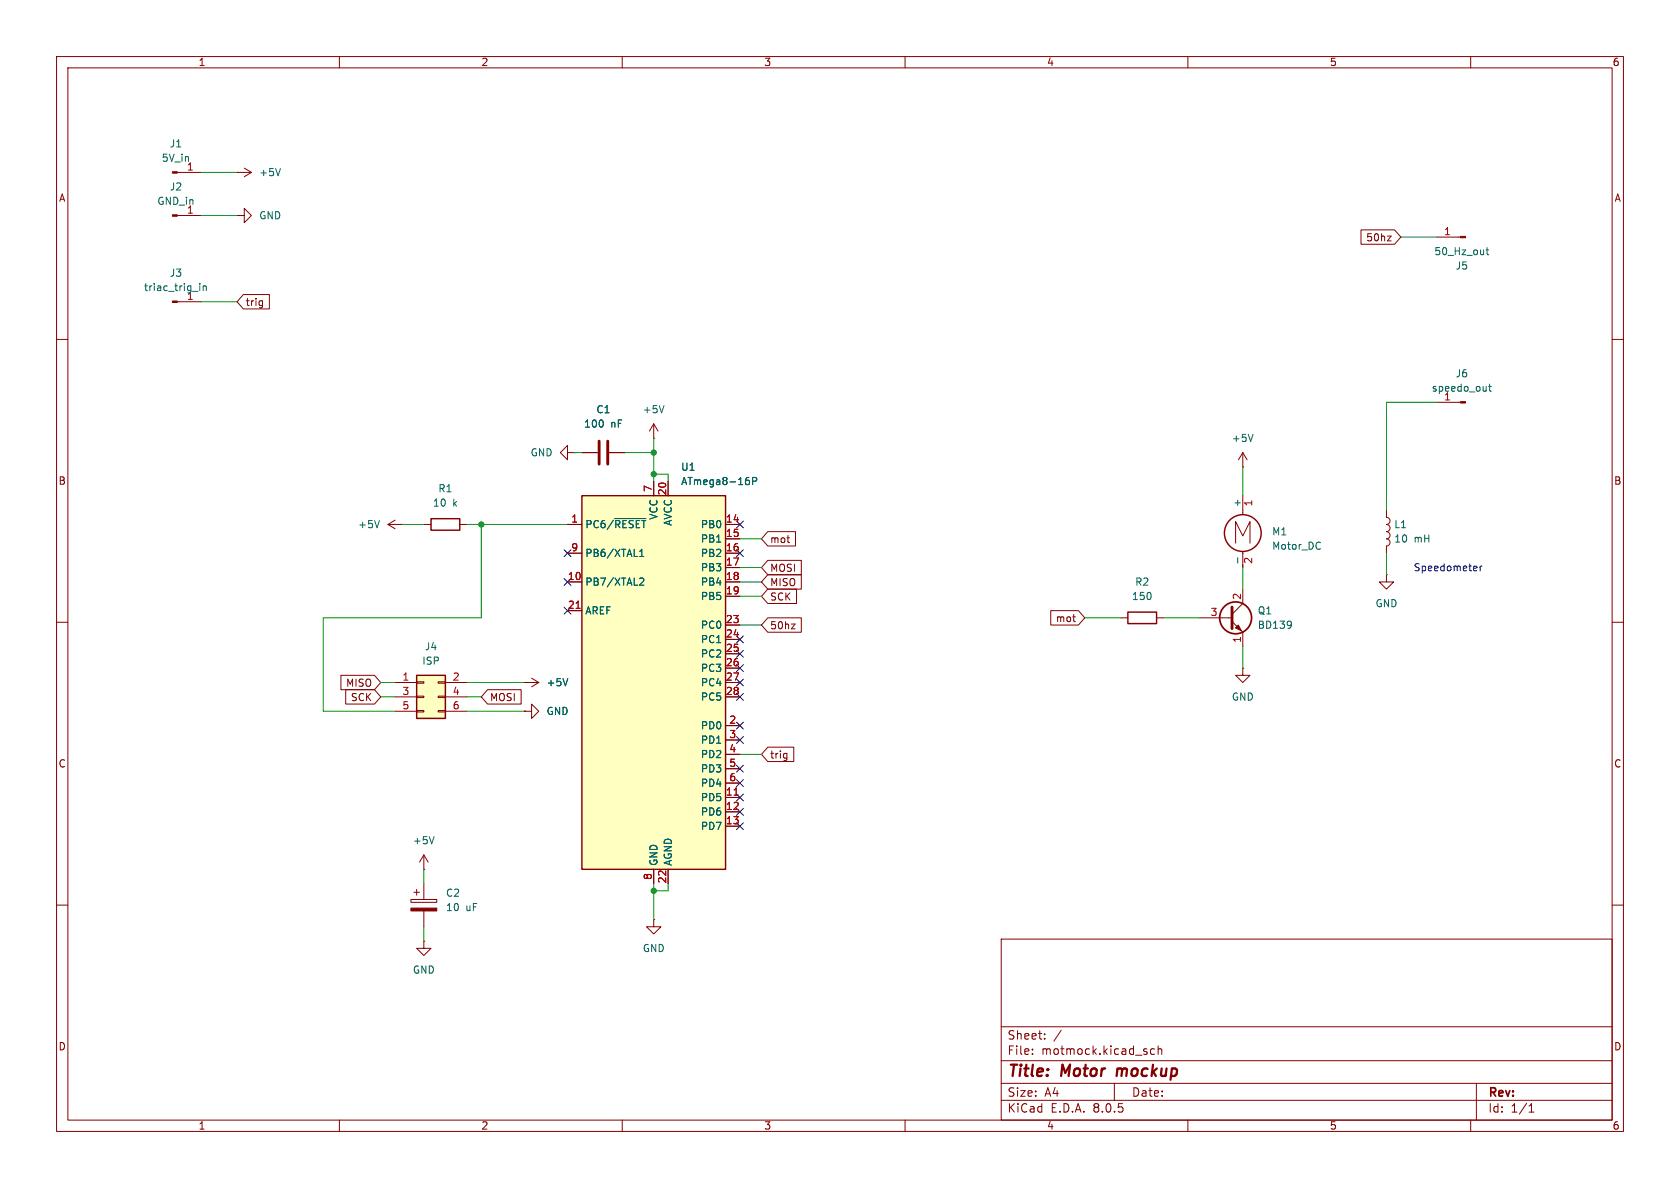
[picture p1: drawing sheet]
(kicad_sch
 (version 20231120)
 (generator "eeschema")
 (generator_version "8.0")
 (paper "A4")
 (title_block
  (title "Motor mockup"))
 (lib_symbols
  (symbol "Connector:Conn_01x01_Pin"
   (pin_names
    (offset 1.016) hide) (exclude_from_sim no) (in_bom yes) (on_board yes)
   (property "Reference" "J" (at 0 2.54 0) (effects (font (size 1.27 1.27))))
   (property "Value" "Conn_01x01_Pin" (at 0 -2.54 0) (effects (font (size 1.27 1.27))))
   (property "Footprint" "" (at 0 0 0) (effects (font (size 1.27 1.27)) (hide yes)))
   (property "Datasheet" "~" (at 0 0 0) (effects (font (size 1.27 1.27)) (hide yes)))
   (property "Description" "Generic connector, single row, 01x01, script generated" (at 0 0 0) (effects (font (size 1.27 1.27)) (hide yes)))
   (property "ki_locked" "" (at 0 0 0) (effects (font (size 1.27 1.27))))
   (symbol "Conn_01x01_Pin_1_1"
    (polyline (pts (xy 1.27 0) (xy 0.8636 0)) (stroke (width 0.1524) (type default)) (fill (type none)))
    (rectangle (start 0.8636 0.127) (end 0 -0.127) (stroke (width 0.1524) (type default)) (fill (type outline)))
    (pin passive line (at 5.08 0 180) (length 3.81) (name "Pin_1" (effects (font (size 1.27 1.27)))) (number "1" (effects (font (size 1.27 1.27)))))))
  (symbol "Connector_Generic:Conn_02x03_Odd_Even"
   (pin_names
    (offset 1.016) hide) (exclude_from_sim no) (in_bom yes) (on_board yes)
   (property "Reference" "J" (at 1.27 5.08 0) (effects (font (size 1.27 1.27))))
   (property "Value" "Conn_02x03_Odd_Even" (at 1.27 -5.08 0) (effects (font (size 1.27 1.27))))
   (property "Footprint" "" (at 0 0 0) (effects (font (size 1.27 1.27)) (hide yes)))
   (property "Datasheet" "~" (at 0 0 0) (effects (font (size 1.27 1.27)) (hide yes)))
   (property "Description" "Generic connector, double row, 02x03, odd/even pin numbering scheme (row 1 odd numbers, row 2 even numbers), script generated (kicad-library-utils/schlib/autogen/connector/)" (at 0 0 0) (effects (font (size 1.27 1.27)) (hide yes)))
   (symbol "Conn_02x03_Odd_Even_1_1"
    (rectangle (start -1.27 -2.413) (end 0 -2.667) (stroke (width 0.1524) (type default)) (fill (type none)))
    (rectangle (start -1.27 0.127) (end 0 -0.127) (stroke (width 0.1524) (type default)) (fill (type none)))
    (rectangle (start -1.27 2.667) (end 0 2.413) (stroke (width 0.1524) (type default)) (fill (type none)))
    (rectangle (start -1.27 3.81) (end 3.81 -3.81) (stroke (width 0.254) (type default)) (fill (type background)))
    (rectangle (start 3.81 -2.413) (end 2.54 -2.667) (stroke (width 0.1524) (type default)) (fill (type none)))
    (rectangle (start 3.81 0.127) (end 2.54 -0.127) (stroke (width 0.1524) (type default)) (fill (type none)))
    (rectangle (start 3.81 2.667) (end 2.54 2.413) (stroke (width 0.1524) (type default)) (fill (type none)))
    (pin passive line (at -5.08 2.54 0) (length 3.81) (name "Pin_1" (effects (font (size 1.27 1.27)))) (number "1" (effects (font (size 1.27 1.27)))))
    (pin passive line (at 7.62 2.54 180) (length 3.81) (name "Pin_2" (effects (font (size 1.27 1.27)))) (number "2" (effects (font (size 1.27 1.27)))))
    (pin passive line (at -5.08 0 0) (length 3.81) (name "Pin_3" (effects (font (size 1.27 1.27)))) (number "3" (effects (font (size 1.27 1.27)))))
    (pin passive line (at 7.62 0 180) (length 3.81) (name "Pin_4" (effects (font (size 1.27 1.27)))) (number "4" (effects (font (size 1.27 1.27)))))
    (pin passive line (at -5.08 -2.54 0) (length 3.81) (name "Pin_5" (effects (font (size 1.27 1.27)))) (number "5" (effects (font (size 1.27 1.27)))))
    (pin passive line (at 7.62 -2.54 180) (length 3.81) (name "Pin_6" (effects (font (size 1.27 1.27)))) (number "6" (effects (font (size 1.27 1.27)))))))
  (symbol "Device:C"
   (pin_numbers hide)
   (pin_names
    (offset 0.254)) (exclude_from_sim no) (in_bom yes) (on_board yes)
   (property "Reference" "C" (at 0.635 2.54 0) (effects (font (size 1.27 1.27)) (justify left)))
   (property "Value" "C" (at 0.635 -2.54 0) (effects (font (size 1.27 1.27)) (justify left)))
   (property "Footprint" "" (at 0.9652 -3.81 0) (effects (font (size 1.27 1.27)) (hide yes)))
   (property "Datasheet" "~" (at 0 0 0) (effects (font (size 1.27 1.27)) (hide yes)))
   (property "Description" "Unpolarized capacitor" (at 0 0 0) (effects (font (size 1.27 1.27)) (hide yes)))
   (symbol "C_0_1"
    (polyline (pts (xy -2.032 -0.762) (xy 2.032 -0.762)) (stroke (width 0.508) (type default)) (fill (type none)))
    (polyline (pts (xy -2.032 0.762) (xy 2.032 0.762)) (stroke (width 0.508) (type default)) (fill (type none))))
   (symbol "C_1_1"
    (pin passive line (at 0 3.81 270) (length 2.794) (name "~" (effects (font (size 1.27 1.27)))) (number "1" (effects (font (size 1.27 1.27)))))
    (pin passive line (at 0 -3.81 90) (length 2.794) (name "~" (effects (font (size 1.27 1.27)))) (number "2" (effects (font (size 1.27 1.27)))))))
  (symbol "Device:C_Polarized"
   (pin_numbers hide)
   (pin_names
    (offset 0.254)) (exclude_from_sim no) (in_bom yes) (on_board yes)
   (property "Reference" "C" (at 0.635 2.54 0) (effects (font (size 1.27 1.27)) (justify left)))
   (property "Value" "C_Polarized" (at 0.635 -2.54 0) (effects (font (size 1.27 1.27)) (justify left)))
   (property "Footprint" "" (at 0.9652 -3.81 0) (effects (font (size 1.27 1.27)) (hide yes)))
   (property "Datasheet" "~" (at 0 0 0) (effects (font (size 1.27 1.27)) (hide yes)))
   (property "Description" "Polarized capacitor" (at 0 0 0) (effects (font (size 1.27 1.27)) (hide yes)))
   (symbol "C_Polarized_0_1"
    (rectangle (start -2.286 0.508) (end 2.286 1.016) (stroke (width 0) (type default)) (fill (type none)))
    (polyline (pts (xy -1.778 2.286) (xy -0.762 2.286)) (stroke (width 0) (type default)) (fill (type none)))
    (polyline (pts (xy -1.27 2.794) (xy -1.27 1.778)) (stroke (width 0) (type default)) (fill (type none)))
    (rectangle (start 2.286 -0.508) (end -2.286 -1.016) (stroke (width 0) (type default)) (fill (type outline))))
   (symbol "C_Polarized_1_1"
    (pin passive line (at 0 3.81 270) (length 2.794) (name "~" (effects (font (size 1.27 1.27)))) (number "1" (effects (font (size 1.27 1.27)))))
    (pin passive line (at 0 -3.81 90) (length 2.794) (name "~" (effects (font (size 1.27 1.27)))) (number "2" (effects (font (size 1.27 1.27)))))))
  (symbol "Device:L"
   (pin_numbers hide)
   (pin_names
    (offset 1.016) hide) (exclude_from_sim no) (in_bom yes) (on_board yes)
   (property "Reference" "L" (at -1.27 0 90) (effects (font (size 1.27 1.27))))
   (property "Value" "L" (at 1.905 0 90) (effects (font (size 1.27 1.27))))
   (property "Footprint" "" (at 0 0 0) (effects (font (size 1.27 1.27)) (hide yes)))
   (property "Datasheet" "~" (at 0 0 0) (effects (font (size 1.27 1.27)) (hide yes)))
   (property "Description" "Inductor" (at 0 0 0) (effects (font (size 1.27 1.27)) (hide yes)))
   (symbol "L_0_1"
    (arc (start 0 -2.54) (mid 0.6323 -1.905) (end 0 -1.27) (stroke (width 0) (type default)) (fill (type none)))
    (arc (start 0 -1.27) (mid 0.6323 -0.635) (end 0 0) (stroke (width 0) (type default)) (fill (type none)))
    (arc (start 0 0) (mid 0.6323 0.635) (end 0 1.27) (stroke (width 0) (type default)) (fill (type none)))
    (arc (start 0 1.27) (mid 0.6323 1.905) (end 0 2.54) (stroke (width 0) (type default)) (fill (type none))))
   (symbol "L_1_1"
    (pin passive line (at 0 3.81 270) (length 1.27) (name "1" (effects (font (size 1.27 1.27)))) (number "1" (effects (font (size 1.27 1.27)))))
    (pin passive line (at 0 -3.81 90) (length 1.27) (name "2" (effects (font (size 1.27 1.27)))) (number "2" (effects (font (size 1.27 1.27)))))))
  (symbol "Device:R"
   (pin_numbers hide)
   (pin_names
    (offset 0)) (exclude_from_sim no) (in_bom yes) (on_board yes)
   (property "Reference" "R" (at 2.032 0 90) (effects (font (size 1.27 1.27))))
   (property "Value" "R" (at 0 0 90) (effects (font (size 1.27 1.27))))
   (property "Footprint" "" (at -1.778 0 90) (effects (font (size 1.27 1.27)) (hide yes)))
   (property "Datasheet" "~" (at 0 0 0) (effects (font (size 1.27 1.27)) (hide yes)))
   (property "Description" "Resistor" (at 0 0 0) (effects (font (size 1.27 1.27)) (hide yes)))
   (symbol "R_0_1"
    (rectangle (start -1.016 -2.54) (end 1.016 2.54) (stroke (width 0.254) (type default)) (fill (type none))))
   (symbol "R_1_1"
    (pin passive line (at 0 3.81 270) (length 1.27) (name "~" (effects (font (size 1.27 1.27)))) (number "1" (effects (font (size 1.27 1.27)))))
    (pin passive line (at 0 -3.81 90) (length 1.27) (name "~" (effects (font (size 1.27 1.27)))) (number "2" (effects (font (size 1.27 1.27)))))))
  (symbol "MCU_Microchip_ATmega:ATmega8-16P" (exclude_from_sim no) (in_bom yes) (on_board yes)
   (property "Reference" "U" (at -12.7 34.29 0) (effects (font (size 1.27 1.27)) (justify left bottom)))
   (property "Value" "ATmega8-16P" (at 5.08 -34.29 0) (effects (font (size 1.27 1.27)) (justify left top)))
   (property "Footprint" "Package_DIP:DIP-28_W7.62mm" (at 0 0 0) (effects (font (size 1.27 1.27)
    (italic yes)) (hide yes)))
   (property "Datasheet" "http://ww1.microchip.com/downloads/en/DeviceDoc/atmel-2486-8-bit-avr-microcontroller-atmega8_l_datasheet.pdf" (at 0 0 0) (effects (font (size 1.27 1.27)) (hide yes)))
   (property "Description" "16MHz, 8kB Flash, 1kB SRAM, 512B EEPROM, DIP-28" (at 0 0 0) (effects (font (size 1.27 1.27)) (hide yes)))
   (symbol "ATmega8-16P_0_1"
    (rectangle (start -12.7 -33.02) (end 12.7 33.02) (stroke (width 0.254) (type default)) (fill (type background))))
   (symbol "ATmega8-16P_1_1"
    (pin bidirectional line (at -15.24 27.94 0) (length 2.54) (name "PC6/~{RESET}" (effects (font (size 1.27 1.27)))) (number "1" (effects (font (size 1.27 1.27)))))
    (pin bidirectional line (at -15.24 17.78 0) (length 2.54) (name "PB7/XTAL2" (effects (font (size 1.27 1.27)))) (number "10" (effects (font (size 1.27 1.27)))))
    (pin bidirectional line (at 15.24 -20.32 180) (length 2.54) (name "PD5" (effects (font (size 1.27 1.27)))) (number "11" (effects (font (size 1.27 1.27)))))
    (pin bidirectional line (at 15.24 -22.86 180) (length 2.54) (name "PD6" (effects (font (size 1.27 1.27)))) (number "12" (effects (font (size 1.27 1.27)))))
    (pin bidirectional line (at 15.24 -25.4 180) (length 2.54) (name "PD7" (effects (font (size 1.27 1.27)))) (number "13" (effects (font (size 1.27 1.27)))))
    (pin bidirectional line (at 15.24 27.94 180) (length 2.54) (name "PB0" (effects (font (size 1.27 1.27)))) (number "14" (effects (font (size 1.27 1.27)))))
    (pin bidirectional line (at 15.24 25.4 180) (length 2.54) (name "PB1" (effects (font (size 1.27 1.27)))) (number "15" (effects (font (size 1.27 1.27)))))
    (pin bidirectional line (at 15.24 22.86 180) (length 2.54) (name "PB2" (effects (font (size 1.27 1.27)))) (number "16" (effects (font (size 1.27 1.27)))))
    (pin bidirectional line (at 15.24 20.32 180) (length 2.54) (name "PB3" (effects (font (size 1.27 1.27)))) (number "17" (effects (font (size 1.27 1.27)))))
    (pin bidirectional line (at 15.24 17.78 180) (length 2.54) (name "PB4" (effects (font (size 1.27 1.27)))) (number "18" (effects (font (size 1.27 1.27)))))
    (pin bidirectional line (at 15.24 15.24 180) (length 2.54) (name "PB5" (effects (font (size 1.27 1.27)))) (number "19" (effects (font (size 1.27 1.27)))))
    (pin bidirectional line (at 15.24 -7.62 180) (length 2.54) (name "PD0" (effects (font (size 1.27 1.27)))) (number "2" (effects (font (size 1.27 1.27)))))
    (pin power_in line (at 2.54 35.56 270) (length 2.54) (name "AVCC" (effects (font (size 1.27 1.27)))) (number "20" (effects (font (size 1.27 1.27)))))
    (pin passive line (at -15.24 12.7 0) (length 2.54) (name "AREF" (effects (font (size 1.27 1.27)))) (number "21" (effects (font (size 1.27 1.27)))))
    (pin power_in line (at 2.54 -35.56 90) (length 2.54) (name "AGND" (effects (font (size 1.27 1.27)))) (number "22" (effects (font (size 1.27 1.27)))))
    (pin bidirectional line (at 15.24 10.16 180) (length 2.54) (name "PC0" (effects (font (size 1.27 1.27)))) (number "23" (effects (font (size 1.27 1.27)))))
    (pin bidirectional line (at 15.24 7.62 180) (length 2.54) (name "PC1" (effects (font (size 1.27 1.27)))) (number "24" (effects (font (size 1.27 1.27)))))
    (pin bidirectional line (at 15.24 5.08 180) (length 2.54) (name "PC2" (effects (font (size 1.27 1.27)))) (number "25" (effects (font (size 1.27 1.27)))))
    (pin bidirectional line (at 15.24 2.54 180) (length 2.54) (name "PC3" (effects (font (size 1.27 1.27)))) (number "26" (effects (font (size 1.27 1.27)))))
    (pin bidirectional line (at 15.24 0 180) (length 2.54) (name "PC4" (effects (font (size 1.27 1.27)))) (number "27" (effects (font (size 1.27 1.27)))))
    (pin bidirectional line (at 15.24 -2.54 180) (length 2.54) (name "PC5" (effects (font (size 1.27 1.27)))) (number "28" (effects (font (size 1.27 1.27)))))
    (pin bidirectional line (at 15.24 -10.16 180) (length 2.54) (name "PD1" (effects (font (size 1.27 1.27)))) (number "3" (effects (font (size 1.27 1.27)))))
    (pin bidirectional line (at 15.24 -12.7 180) (length 2.54) (name "PD2" (effects (font (size 1.27 1.27)))) (number "4" (effects (font (size 1.27 1.27)))))
    (pin bidirectional line (at 15.24 -15.24 180) (length 2.54) (name "PD3" (effects (font (size 1.27 1.27)))) (number "5" (effects (font (size 1.27 1.27)))))
    (pin bidirectional line (at 15.24 -17.78 180) (length 2.54) (name "PD4" (effects (font (size 1.27 1.27)))) (number "6" (effects (font (size 1.27 1.27)))))
    (pin power_in line (at 0 35.56 270) (length 2.54) (name "VCC" (effects (font (size 1.27 1.27)))) (number "7" (effects (font (size 1.27 1.27)))))
    (pin power_in line (at 0 -35.56 90) (length 2.54) (name "GND" (effects (font (size 1.27 1.27)))) (number "8" (effects (font (size 1.27 1.27)))))
    (pin bidirectional line (at -15.24 22.86 0) (length 2.54) (name "PB6/XTAL1" (effects (font (size 1.27 1.27)))) (number "9" (effects (font (size 1.27 1.27)))))))
  (symbol "Motor:Motor_DC"
   (pin_names
    (offset 0)) (exclude_from_sim no) (in_bom yes) (on_board yes)
   (property "Reference" "M" (at 2.54 2.54 0) (effects (font (size 1.27 1.27)) (justify left)))
   (property "Value" "Motor_DC" (at 2.54 -5.08 0) (effects (font (size 1.27 1.27)) (justify left top)))
   (property "Footprint" "" (at 0 -2.286 0) (effects (font (size 1.27 1.27)) (hide yes)))
   (property "Datasheet" "~" (at 0 -2.286 0) (effects (font (size 1.27 1.27)) (hide yes)))
   (property "Description" "DC Motor" (at 0 0 0) (effects (font (size 1.27 1.27)) (hide yes)))
   (symbol "Motor_DC_0_0"
    (polyline (pts (xy -1.27 -3.302) (xy -1.27 0.508) (xy 0 -2.032) (xy 1.27 0.508) (xy 1.27 -3.302)) (stroke (width 0) (type default)) (fill (type none))))
   (symbol "Motor_DC_0_1"
    (circle (center 0 -1.524) (radius 3.2512) (stroke (width 0.254) (type default)) (fill (type none)))
    (polyline (pts (xy 0 -7.62) (xy 0 -7.112)) (stroke (width 0) (type default)) (fill (type none)))
    (polyline (pts (xy 0 -4.7752) (xy 0 -5.1816)) (stroke (width 0) (type default)) (fill (type none)))
    (polyline (pts (xy 0 1.7272) (xy 0 2.0828)) (stroke (width 0) (type default)) (fill (type none)))
    (polyline (pts (xy 0 2.032) (xy 0 2.54)) (stroke (width 0) (type default)) (fill (type none))))
   (symbol "Motor_DC_1_1"
    (pin passive line (at 0 5.08 270) (length 2.54) (name "+" (effects (font (size 1.27 1.27)))) (number "1" (effects (font (size 1.27 1.27)))))
    (pin passive line (at 0 -7.62 90) (length 2.54) (name "-" (effects (font (size 1.27 1.27)))) (number "2" (effects (font (size 1.27 1.27)))))))
  (symbol "Transistor_BJT:BD139"
   (pin_names
    (offset 0) hide) (exclude_from_sim no) (in_bom yes) (on_board yes)
   (property "Reference" "Q" (at 5.08 1.905 0) (effects (font (size 1.27 1.27)) (justify left)))
   (property "Value" "BD139" (at 5.08 0 0) (effects (font (size 1.27 1.27)) (justify left)))
   (property "Footprint" "Package_TO_SOT_THT:TO-126-3_Vertical" (at 5.08 -1.905 0) (effects (font (size 1.27 1.27)
    (italic yes)) (justify left) (hide yes)))
   (property "Datasheet" "http://www.st.com/internet/com/TECHNICAL_RESOURCES/TECHNICAL_LITERATURE/DATASHEET/CD00001225.pdf" (at 0 0 0) (effects (font (size 1.27 1.27)) (justify left) (hide yes)))
   (property "Description" "1.5A Ic, 80V Vce, Low Voltage Transistor, TO-126" (at 0 0 0) (effects (font (size 1.27 1.27)) (hide yes)))
   (symbol "BD139_0_1"
    (polyline (pts (xy 0 0) (xy 0.635 0)) (stroke (width 0) (type default)) (fill (type none)))
    (polyline (pts (xy 2.54 -2.54) (xy 0.635 -0.635)) (stroke (width 0) (type default)) (fill (type none)))
    (polyline (pts (xy 2.54 2.54) (xy 0.635 0.635)) (stroke (width 0) (type default)) (fill (type none)))
    (polyline (pts (xy 0.635 1.905) (xy 0.635 -1.905) (xy 0.635 -1.905)) (stroke (width 0.508) (type default)) (fill (type outline)))
    (polyline (pts (xy 1.2446 -1.778) (xy 1.7526 -1.27) (xy 2.286 -2.286) (xy 1.2446 -1.778) (xy 1.2446 -1.778)) (stroke (width 0) (type default)) (fill (type outline)))
    (circle (center 1.27 0) (radius 2.8194) (stroke (width 0.3048) (type default)) (fill (type none))))
   (symbol "BD139_1_1"
    (pin passive line (at 2.54 -5.08 90) (length 2.54) (name "E" (effects (font (size 1.27 1.27)))) (number "1" (effects (font (size 1.27 1.27)))))
    (pin passive line (at 2.54 5.08 270) (length 2.54) (name "C" (effects (font (size 1.27 1.27)))) (number "2" (effects (font (size 1.27 1.27)))))
    (pin input line (at -5.08 0 0) (length 5.08) (name "B" (effects (font (size 1.27 1.27)))) (number "3" (effects (font (size 1.27 1.27)))))))
  (symbol "power:+5V"
   (power)
   (pin_numbers hide)
   (pin_names
    (offset 0) hide) (exclude_from_sim no) (in_bom yes) (on_board yes)
   (property "Reference" "#PWR" (at 0 -3.81 0) (effects (font (size 1.27 1.27)) (hide yes)))
   (property "Value" "+5V" (at 0 3.556 0) (effects (font (size 1.27 1.27))))
   (property "Footprint" "" (at 0 0 0) (effects (font (size 1.27 1.27)) (hide yes)))
   (property "Datasheet" "" (at 0 0 0) (effects (font (size 1.27 1.27)) (hide yes)))
   (property "Description" "Power symbol creates a global label with name \"+5V\"" (at 0 0 0) (effects (font (size 1.27 1.27)) (hide yes)))
   (symbol "+5V_0_1"
    (polyline (pts (xy -0.762 1.27) (xy 0 2.54)) (stroke (width 0) (type default)) (fill (type none)))
    (polyline (pts (xy 0 0) (xy 0 2.54)) (stroke (width 0) (type default)) (fill (type none)))
    (polyline (pts (xy 0 2.54) (xy 0.762 1.27)) (stroke (width 0) (type default)) (fill (type none))))
   (symbol "+5V_1_1"
    (pin power_in line (at 0 0 90) (length 0) (name "~" (effects (font (size 1.27 1.27)))) (number "1" (effects (font (size 1.27 1.27)))))))
  (symbol "power:GND"
   (power)
   (pin_numbers hide)
   (pin_names
    (offset 0) hide) (exclude_from_sim no) (in_bom yes) (on_board yes)
   (property "Reference" "#PWR" (at 0 -6.35 0) (effects (font (size 1.27 1.27)) (hide yes)))
   (property "Value" "GND" (at 0 -3.81 0) (effects (font (size 1.27 1.27))))
   (property "Footprint" "" (at 0 0 0) (effects (font (size 1.27 1.27)) (hide yes)))
   (property "Datasheet" "" (at 0 0 0) (effects (font (size 1.27 1.27)) (hide yes)))
   (property "Description" "Power symbol creates a global label with name \"GND\" , ground" (at 0 0 0) (effects (font (size 1.27 1.27)) (hide yes)))
   (symbol "GND_0_1"
    (polyline (pts (xy 0 0) (xy 0 -1.27) (xy 1.27 -1.27) (xy 0 -2.54) (xy -1.27 -1.27) (xy 0 -1.27)) (stroke (width 0) (type default)) (fill (type none))))
   (symbol "GND_1_1"
    (pin power_in line (at 0 0 270) (length 0) (name "~" (effects (font (size 1.27 1.27)))) (number "1" (effects (font (size 1.27 1.27))))))))
 (junction
  (at 115.57 80.01)
  (diameter 0)
  (color 0 0 0 0))
 (junction
  (at 115.57 157.48)
  (diameter 0)
  (color 0 0 0 0))
 (junction
  (at 115.57 83.82)
  (diameter 0)
  (color 0 0 0 0))
 (junction
  (at 85.09 92.71)
  (diameter 0)
  (color 0 0 0 0))
 (no_connect
  (at 130.81 135.89))
 (no_connect
  (at 130.81 123.19))
 (no_connect
  (at 100.33 97.79))
 (no_connect
  (at 130.81 138.43))
 (no_connect
  (at 130.81 120.65))
 (no_connect
  (at 100.33 107.95))
 (no_connect
  (at 130.81 115.57))
 (no_connect
  (at 130.81 140.97))
 (no_connect
  (at 130.81 92.71))
 (no_connect
  (at 130.81 97.79))
 (no_connect
  (at 130.81 146.05))
 (no_connect
  (at 100.33 102.87))
 (no_connect
  (at 130.81 128.27))
 (no_connect
  (at 130.81 130.81))
 (no_connect
  (at 130.81 118.11))
 (no_connect
  (at 130.81 143.51))
 (no_connect
  (at 130.81 113.03))
 (wire
  (pts (xy 35.56 30.48) (xy 41.91 30.48))
  (stroke (width 0) (type default)))
 (wire
  (pts (xy 245.11 97.79) (xy 245.11 101.6))
  (stroke (width 0) (type default)))
 (wire
  (pts (xy 82.55 123.19) (xy 85.09 123.19))
  (stroke (width 0) (type default)))
 (wire
  (pts (xy 245.11 90.17) (xy 245.11 71.12))
  (stroke (width 0) (type default)))
 (wire
  (pts (xy 110.49 80.01) (xy 115.57 80.01))
  (stroke (width 0) (type default)))
 (wire
  (pts (xy 74.93 163.83) (xy 74.93 166.37))
  (stroke (width 0) (type default)))
 (wire
  (pts (xy 82.55 125.73) (xy 92.71 125.73))
  (stroke (width 0) (type default)))
 (wire
  (pts (xy 219.71 82.55) (xy 219.71 87.63))
  (stroke (width 0) (type default)))
 (wire
  (pts (xy 118.11 157.48) (xy 115.57 157.48))
  (stroke (width 0) (type default)))
 (wire
  (pts (xy 115.57 156.21) (xy 115.57 157.48))
  (stroke (width 0) (type default)))
 (wire
  (pts (xy 205.74 109.22) (xy 212.09 109.22))
  (stroke (width 0) (type default)))
 (wire
  (pts (xy 85.09 92.71) (xy 85.09 109.22))
  (stroke (width 0) (type default)))
 (wire
  (pts (xy 57.15 109.22) (xy 57.15 125.73))
  (stroke (width 0) (type default)))
 (wire
  (pts (xy 191.77 109.22) (xy 198.12 109.22))
  (stroke (width 0) (type default)))
 (wire
  (pts (xy 67.31 120.65) (xy 69.85 120.65))
  (stroke (width 0) (type default)))
 (wire
  (pts (xy 130.81 100.33) (xy 134.62 100.33))
  (stroke (width 0) (type default)))
 (wire
  (pts (xy 115.57 77.47) (xy 115.57 80.01))
  (stroke (width 0) (type default)))
 (wire
  (pts (xy 85.09 109.22) (xy 57.15 109.22))
  (stroke (width 0) (type default)))
 (wire
  (pts (xy 57.15 125.73) (xy 69.85 125.73))
  (stroke (width 0) (type default)))
 (wire
  (pts (xy 245.11 71.12) (xy 254 71.12))
  (stroke (width 0) (type default)))
 (wire
  (pts (xy 254 41.91) (xy 247.65 41.91))
  (stroke (width 0) (type default)))
 (wire
  (pts (xy 82.55 120.65) (xy 92.71 120.65))
  (stroke (width 0) (type default)))
 (wire
  (pts (xy 115.57 83.82) (xy 115.57 85.09))
  (stroke (width 0) (type default)))
 (wire
  (pts (xy 130.81 102.87) (xy 134.62 102.87))
  (stroke (width 0) (type default)))
 (wire
  (pts (xy 71.12 92.71) (xy 74.93 92.71))
  (stroke (width 0) (type default)))
 (wire
  (pts (xy 82.55 92.71) (xy 85.09 92.71))
  (stroke (width 0) (type default)))
 (wire
  (pts (xy 130.81 95.25) (xy 134.62 95.25))
  (stroke (width 0) (type default)))
 (wire
  (pts (xy 35.56 38.1) (xy 41.91 38.1))
  (stroke (width 0) (type default)))
 (wire
  (pts (xy 130.81 133.35) (xy 134.62 133.35))
  (stroke (width 0) (type default)))
 (wire
  (pts (xy 118.11 85.09) (xy 118.11 83.82))
  (stroke (width 0) (type default)))
 (wire
  (pts (xy 130.81 110.49) (xy 134.62 110.49))
  (stroke (width 0) (type default)))
 (wire
  (pts (xy 130.81 105.41) (xy 134.62 105.41))
  (stroke (width 0) (type default)))
 (wire
  (pts (xy 219.71 100.33) (xy 219.71 104.14))
  (stroke (width 0) (type default)))
 (wire
  (pts (xy 74.93 153.67) (xy 74.93 156.21))
  (stroke (width 0) (type default)))
 (wire
  (pts (xy 219.71 114.3) (xy 219.71 118.11))
  (stroke (width 0) (type default)))
 (wire
  (pts (xy 35.56 53.34) (xy 41.91 53.34))
  (stroke (width 0) (type default)))
 (wire
  (pts (xy 118.11 156.21) (xy 118.11 157.48))
  (stroke (width 0) (type default)))
 (wire
  (pts (xy 115.57 157.48) (xy 115.57 162.56))
  (stroke (width 0) (type default)))
 (wire
  (pts (xy 115.57 80.01) (xy 115.57 83.82))
  (stroke (width 0) (type default)))
 (wire
  (pts (xy 67.31 123.19) (xy 69.85 123.19))
  (stroke (width 0) (type default)))
 (wire
  (pts (xy 101.6 80.01) (xy 102.87 80.01))
  (stroke (width 0) (type default)))
 (wire
  (pts (xy 85.09 92.71) (xy 100.33 92.71))
  (stroke (width 0) (type default)))
 (wire
  (pts (xy 115.57 83.82) (xy 118.11 83.82))
  (stroke (width 0) (type default)))
 (text "Speedometer"
  (exclude_from_sim no)
  (at 256.032 100.584 0)
  (effects (font (size 1.27 1.27))))
 (global_label "mot"
  (shape input)
  (at 134.62 95.25 0)
  (fields_autoplaced yes)
  (effects (font (size 1.27 1.27)) (justify left))
  (property "Intersheetrefs" "${INTERSHEET_REFS}" (at 141.1732 95.25 0) (effects (font (size 1.27 1.27)) (justify left) (hide yes))))
 (global_label "MOSI"
  (shape input)
  (at 134.62 100.33 0)
  (fields_autoplaced yes)
  (effects (font (size 1.27 1.27)) (justify left))
  (property "Intersheetrefs" "${INTERSHEET_REFS}" (at 142.2014 100.33 0) (effects (font (size 1.27 1.27)) (justify left) (hide yes))))
 (global_label "SCK"
  (shape input)
  (at 67.31 123.19 180)
  (fields_autoplaced yes)
  (effects (font (size 1.27 1.27)) (justify right))
  (property "Intersheetrefs" "${INTERSHEET_REFS}" (at 60.5753 123.19 0) (effects (font (size 1.27 1.27)) (justify right) (hide yes))))
 (global_label "50hz"
  (shape input)
  (at 247.65 41.91 180)
  (fields_autoplaced yes)
  (effects (font (size 1.27 1.27)) (justify right))
  (property "Intersheetrefs" "${INTERSHEET_REFS}" (at 240.0687 41.91 0) (effects (font (size 1.27 1.27)) (justify right) (hide yes))))
 (global_label "trig"
  (shape input)
  (at 134.62 133.35 0)
  (fields_autoplaced yes)
  (effects (font (size 1.27 1.27)) (justify left))
  (property "Intersheetrefs" "${INTERSHEET_REFS}" (at 140.8709 133.35 0) (effects (font (size 1.27 1.27)) (justify left) (hide yes))))
 (global_label "SCK"
  (shape input)
  (at 134.62 105.41 0)
  (fields_autoplaced yes)
  (effects (font (size 1.27 1.27)) (justify left))
  (property "Intersheetrefs" "${INTERSHEET_REFS}" (at 141.3547 105.41 0) (effects (font (size 1.27 1.27)) (justify left) (hide yes))))
 (global_label "MOSI"
  (shape input)
  (at 85.09 123.19 0)
  (fields_autoplaced yes)
  (effects (font (size 1.27 1.27)) (justify left))
  (property "Intersheetrefs" "${INTERSHEET_REFS}" (at 92.6714 123.19 0) (effects (font (size 1.27 1.27)) (justify left) (hide yes))))
 (global_label "MISO"
  (shape input)
  (at 134.62 102.87 0)
  (fields_autoplaced yes)
  (effects (font (size 1.27 1.27)) (justify left))
  (property "Intersheetrefs" "${INTERSHEET_REFS}" (at 142.2014 102.87 0) (effects (font (size 1.27 1.27)) (justify left) (hide yes))))
 (global_label "mot"
  (shape input)
  (at 191.77 109.22 180)
  (fields_autoplaced yes)
  (effects (font (size 1.27 1.27)) (justify right))
  (property "Intersheetrefs" "${INTERSHEET_REFS}" (at 185.2168 109.22 0) (effects (font (size 1.27 1.27)) (justify right) (hide yes))))
 (global_label "trig"
  (shape input)
  (at 41.91 53.34 0)
  (fields_autoplaced yes)
  (effects (font (size 1.27 1.27)) (justify left))
  (property "Intersheetrefs" "${INTERSHEET_REFS}" (at 48.1609 53.34 0) (effects (font (size 1.27 1.27)) (justify left) (hide yes))))
 (global_label "MISO"
  (shape input)
  (at 67.31 120.65 180)
  (fields_autoplaced yes)
  (effects (font (size 1.27 1.27)) (justify right))
  (property "Intersheetrefs" "${INTERSHEET_REFS}" (at 59.7286 120.65 0) (effects (font (size 1.27 1.27)) (justify right) (hide yes))))
 (global_label "50hz"
  (shape input)
  (at 134.62 110.49 0)
  (fields_autoplaced yes)
  (effects (font (size 1.27 1.27)) (justify left))
  (property "Intersheetrefs" "${INTERSHEET_REFS}" (at 142.2013 110.49 0) (effects (font (size 1.27 1.27)) (justify left) (hide yes))))
 (symbol
  (lib_id "Device:R")
  (at 201.93 109.22 90)
  (unit 1)
  (exclude_from_sim no)
  (in_bom yes)
  (on_board yes)
  (dnp no)
  (fields_autoplaced yes)
  (property "Reference" "R2" (at 201.93 102.87 90) (effects (font (size 1.27 1.27))))
  (property "Value" "150" (at 201.93 105.41 90) (effects (font (size 1.27 1.27))))
  (property "Footprint" "" (at 201.93 110.998 90) (effects (font (size 1.27 1.27)) (hide yes)))
  (property "Datasheet" "~" (at 201.93 109.22 0) (effects (font (size 1.27 1.27)) (hide yes)))
  (property "Description" "Resistor" (at 201.93 109.22 0) (effects (font (size 1.27 1.27)) (hide yes)))
  (pin "2")
  (pin "1"))
 (symbol
  (lib_id "Connector:Conn_01x01_Pin")
  (at 30.48 30.48 0)
  (unit 1)
  (exclude_from_sim no)
  (in_bom yes)
  (on_board yes)
  (dnp no)
  (fields_autoplaced yes)
  (property "Reference" "J1" (at 31.115 25.4 0) (effects (font (size 1.27 1.27))))
  (property "Value" "5V_in" (at 31.115 27.94 0) (effects (font (size 1.27 1.27))))
  (property "Footprint" "" (at 30.48 30.48 0) (effects (font (size 1.27 1.27)) (hide yes)))
  (property "Datasheet" "~" (at 30.48 30.48 0) (effects (font (size 1.27 1.27)) (hide yes)))
  (property "Description" "Generic connector, single row, 01x01, script generated" (at 30.48 30.48 0) (effects (font (size 1.27 1.27)) (hide yes)))
  (pin "1"))
 (symbol
  (lib_id "Connector:Conn_01x01_Pin")
  (at 259.08 41.91 180)
  (unit 1)
  (exclude_from_sim no)
  (in_bom yes)
  (on_board yes)
  (dnp no)
  (fields_autoplaced yes)
  (property "Reference" "J5" (at 258.445 46.99 0) (effects (font (size 1.27 1.27))))
  (property "Value" "50_Hz_out" (at 258.445 44.45 0) (effects (font (size 1.27 1.27))))
  (property "Footprint" "" (at 259.08 41.91 0) (effects (font (size 1.27 1.27)) (hide yes)))
  (property "Datasheet" "~" (at 259.08 41.91 0) (effects (font (size 1.27 1.27)) (hide yes)))
  (property "Description" "Generic connector, single row, 01x01, script generated" (at 259.08 41.91 0) (effects (font (size 1.27 1.27)) (hide yes)))
  (pin "1"))
 (symbol
  (lib_id "MCU_Microchip_ATmega:ATmega8-16P")
  (at 115.57 120.65 0)
  (unit 1)
  (exclude_from_sim no)
  (in_bom yes)
  (on_board yes)
  (dnp no)
  (fields_autoplaced yes)
  (property "Reference" "U1" (at 120.3041 82.55 0) (effects (font (size 1.27 1.27)) (justify left)))
  (property "Value" "ATmega8-16P" (at 120.3041 85.09 0) (effects (font (size 1.27 1.27)) (justify left)))
  (property "Footprint" "Package_DIP:DIP-28_W7.62mm" (at 115.57 120.65 0) (effects (font (size 1.27 1.27)
    (italic yes)) (hide yes)))
  (property "Datasheet" "http://ww1.microchip.com/downloads/en/DeviceDoc/atmel-2486-8-bit-avr-microcontroller-atmega8_l_datasheet.pdf" (at 115.57 120.65 0) (effects (font (size 1.27 1.27)) (hide yes)))
  (property "Description" "16MHz, 8kB Flash, 1kB SRAM, 512B EEPROM, DIP-28" (at 115.57 120.65 0) (effects (font (size 1.27 1.27)) (hide yes)))
  (pin "15")
  (pin "27")
  (pin "6")
  (pin "23")
  (pin "3")
  (pin "4")
  (pin "9")
  (pin "21")
  (pin "12")
  (pin "10")
  (pin "2")
  (pin "19")
  (pin "8")
  (pin "20")
  (pin "1")
  (pin "14")
  (pin "28")
  (pin "26")
  (pin "5")
  (pin "7")
  (pin "25")
  (pin "11")
  (pin "16")
  (pin "24")
  (pin "13")
  (pin "22")
  (pin "17")
  (pin "18"))
 (symbol
  (lib_id "Device:L")
  (at 245.11 93.98 0)
  (unit 1)
  (exclude_from_sim no)
  (in_bom yes)
  (on_board yes)
  (dnp no)
  (fields_autoplaced yes)
  (property "Reference" "L1" (at 246.38 92.7099 0) (effects (font (size 1.27 1.27)) (justify left)))
  (property "Value" "10 mH" (at 246.38 95.2499 0) (effects (font (size 1.27 1.27)) (justify left)))
  (property "Footprint" "" (at 245.11 93.98 0) (effects (font (size 1.27 1.27)) (hide yes)))
  (property "Datasheet" "~" (at 245.11 93.98 0) (effects (font (size 1.27 1.27)) (hide yes)))
  (property "Description" "Inductor" (at 245.11 93.98 0) (effects (font (size 1.27 1.27)) (hide yes)))
  (pin "2")
  (pin "1"))
 (symbol
  (lib_id "power:+5V")
  (at 115.57 77.47 0)
  (unit 1)
  (exclude_from_sim no)
  (in_bom yes)
  (on_board yes)
  (dnp no)
  (fields_autoplaced yes)
  (property "Reference" "#PWR07" (at 115.57 81.28 0) (effects (font (size 1.27 1.27)) (hide yes)))
  (property "Value" "+5V" (at 115.57 72.39 0) (effects (font (size 1.27 1.27))))
  (property "Footprint" "" (at 115.57 77.47 0) (effects (font (size 1.27 1.27)) (hide yes)))
  (property "Datasheet" "" (at 115.57 77.47 0) (effects (font (size 1.27 1.27)) (hide yes)))
  (property "Description" "Power symbol creates a global label with name \"+5V\"" (at 115.57 77.47 0) (effects (font (size 1.27 1.27)) (hide yes)))
  (pin "1"))
 (symbol
  (lib_id "Connector:Conn_01x01_Pin")
  (at 30.48 38.1 0)
  (unit 1)
  (exclude_from_sim no)
  (in_bom yes)
  (on_board yes)
  (dnp no)
  (fields_autoplaced yes)
  (property "Reference" "J2" (at 31.115 33.02 0) (effects (font (size 1.27 1.27))))
  (property "Value" "GND_in" (at 31.115 35.56 0) (effects (font (size 1.27 1.27))))
  (property "Footprint" "" (at 30.48 38.1 0) (effects (font (size 1.27 1.27)) (hide yes)))
  (property "Datasheet" "~" (at 30.48 38.1 0) (effects (font (size 1.27 1.27)) (hide yes)))
  (property "Description" "Generic connector, single row, 01x01, script generated" (at 30.48 38.1 0) (effects (font (size 1.27 1.27)) (hide yes)))
  (pin "1"))
 (symbol
  (lib_id "Device:C_Polarized")
  (at 74.93 160.02 0)
  (unit 1)
  (exclude_from_sim no)
  (in_bom yes)
  (on_board yes)
  (dnp no)
  (fields_autoplaced yes)
  (property "Reference" "C2" (at 78.74 157.8609 0) (effects (font (size 1.27 1.27)) (justify left)))
  (property "Value" "10 uF" (at 78.74 160.4009 0) (effects (font (size 1.27 1.27)) (justify left)))
  (property "Footprint" "" (at 75.8952 163.83 0) (effects (font (size 1.27 1.27)) (hide yes)))
  (property "Datasheet" "~" (at 74.93 160.02 0) (effects (font (size 1.27 1.27)) (hide yes)))
  (property "Description" "Polarized capacitor" (at 74.93 160.02 0) (effects (font (size 1.27 1.27)) (hide yes)))
  (pin "1")
  (pin "2"))
 (symbol
  (lib_id "power:+5V")
  (at 41.91 30.48 270)
  (unit 1)
  (exclude_from_sim no)
  (in_bom yes)
  (on_board yes)
  (dnp no)
  (fields_autoplaced yes)
  (property "Reference" "#PWR01" (at 38.1 30.48 0) (effects (font (size 1.27 1.27)) (hide yes)))
  (property "Value" "+5V" (at 45.72 30.4799 90) (effects (font (size 1.27 1.27)) (justify left)))
  (property "Footprint" "" (at 41.91 30.48 0) (effects (font (size 1.27 1.27)) (hide yes)))
  (property "Datasheet" "" (at 41.91 30.48 0) (effects (font (size 1.27 1.27)) (hide yes)))
  (property "Description" "Power symbol creates a global label with name \"+5V\"" (at 41.91 30.48 0) (effects (font (size 1.27 1.27)) (hide yes)))
  (pin "1"))
 (symbol
  (lib_id "power:GND")
  (at 115.57 162.56 0)
  (unit 1)
  (exclude_from_sim no)
  (in_bom yes)
  (on_board yes)
  (dnp no)
  (fields_autoplaced yes)
  (property "Reference" "#PWR08" (at 115.57 168.91 0) (effects (font (size 1.27 1.27)) (hide yes)))
  (property "Value" "GND" (at 115.57 167.64 0) (effects (font (size 1.27 1.27))))
  (property "Footprint" "" (at 115.57 162.56 0) (effects (font (size 1.27 1.27)) (hide yes)))
  (property "Datasheet" "" (at 115.57 162.56 0) (effects (font (size 1.27 1.27)) (hide yes)))
  (property "Description" "Power symbol creates a global label with name \"GND\" , ground" (at 115.57 162.56 0) (effects (font (size 1.27 1.27)) (hide yes)))
  (pin "1"))
 (symbol
  (lib_id "power:GND")
  (at 219.71 118.11 0)
  (unit 1)
  (exclude_from_sim no)
  (in_bom yes)
  (on_board yes)
  (dnp no)
  (fields_autoplaced yes)
  (property "Reference" "#PWR010" (at 219.71 124.46 0) (effects (font (size 1.27 1.27)) (hide yes)))
  (property "Value" "GND" (at 219.71 123.19 0) (effects (font (size 1.27 1.27))))
  (property "Footprint" "" (at 219.71 118.11 0) (effects (font (size 1.27 1.27)) (hide yes)))
  (property "Datasheet" "" (at 219.71 118.11 0) (effects (font (size 1.27 1.27)) (hide yes)))
  (property "Description" "Power symbol creates a global label with name \"GND\" , ground" (at 219.71 118.11 0) (effects (font (size 1.27 1.27)) (hide yes)))
  (pin "1"))
 (symbol
  (lib_id "Transistor_BJT:BD139")
  (at 217.17 109.22 0)
  (unit 1)
  (exclude_from_sim no)
  (in_bom yes)
  (on_board yes)
  (dnp no)
  (fields_autoplaced yes)
  (property "Reference" "Q1" (at 222.25 107.9499 0) (effects (font (size 1.27 1.27)) (justify left)))
  (property "Value" "BD139" (at 222.25 110.4899 0) (effects (font (size 1.27 1.27)) (justify left)))
  (property "Footprint" "Package_TO_SOT_THT:TO-126-3_Vertical" (at 222.25 111.125 0) (effects (font (size 1.27 1.27)
    (italic yes)) (justify left) (hide yes)))
  (property "Datasheet" "http://www.st.com/internet/com/TECHNICAL_RESOURCES/TECHNICAL_LITERATURE/DATASHEET/CD00001225.pdf" (at 217.17 109.22 0) (effects (font (size 1.27 1.27)) (justify left) (hide yes)))
  (property "Description" "1.5A Ic, 80V Vce, Low Voltage Transistor, TO-126" (at 217.17 109.22 0) (effects (font (size 1.27 1.27)) (hide yes)))
  (pin "3")
  (pin "1")
  (pin "2"))
 (symbol
  (lib_id "Connector:Conn_01x01_Pin")
  (at 30.48 53.34 0)
  (unit 1)
  (exclude_from_sim no)
  (in_bom yes)
  (on_board yes)
  (dnp no)
  (fields_autoplaced yes)
  (property "Reference" "J3" (at 31.115 48.26 0) (effects (font (size 1.27 1.27))))
  (property "Value" "triac_trig_in" (at 31.115 50.8 0) (effects (font (size 1.27 1.27))))
  (property "Footprint" "" (at 30.48 53.34 0) (effects (font (size 1.27 1.27)) (hide yes)))
  (property "Datasheet" "~" (at 30.48 53.34 0) (effects (font (size 1.27 1.27)) (hide yes)))
  (property "Description" "Generic connector, single row, 01x01, script generated" (at 30.48 53.34 0) (effects (font (size 1.27 1.27)) (hide yes)))
  (pin "1"))
 (symbol
  (lib_id "power:GND")
  (at 245.11 101.6 0)
  (unit 1)
  (exclude_from_sim no)
  (in_bom yes)
  (on_board yes)
  (dnp no)
  (fields_autoplaced yes)
  (property "Reference" "#PWR011" (at 245.11 107.95 0) (effects (font (size 1.27 1.27)) (hide yes)))
  (property "Value" "GND" (at 245.11 106.68 0) (effects (font (size 1.27 1.27))))
  (property "Footprint" "" (at 245.11 101.6 0) (effects (font (size 1.27 1.27)) (hide yes)))
  (property "Datasheet" "" (at 245.11 101.6 0) (effects (font (size 1.27 1.27)) (hide yes)))
  (property "Description" "Power symbol creates a global label with name \"GND\" , ground" (at 245.11 101.6 0) (effects (font (size 1.27 1.27)) (hide yes)))
  (pin "1"))
 (symbol
  (lib_id "power:GND")
  (at 41.91 38.1 90)
  (unit 1)
  (exclude_from_sim no)
  (in_bom yes)
  (on_board yes)
  (dnp no)
  (fields_autoplaced yes)
  (property "Reference" "#PWR02" (at 48.26 38.1 0) (effects (font (size 1.27 1.27)) (hide yes)))
  (property "Value" "GND" (at 45.72 38.0999 90) (effects (font (size 1.27 1.27)) (justify right)))
  (property "Footprint" "" (at 41.91 38.1 0) (effects (font (size 1.27 1.27)) (hide yes)))
  (property "Datasheet" "" (at 41.91 38.1 0) (effects (font (size 1.27 1.27)) (hide yes)))
  (property "Description" "Power symbol creates a global label with name \"GND\" , ground" (at 41.91 38.1 0) (effects (font (size 1.27 1.27)) (hide yes)))
  (pin "1"))
 (symbol
  (lib_id "power:GND")
  (at 74.93 166.37 0)
  (unit 1)
  (exclude_from_sim no)
  (in_bom yes)
  (on_board yes)
  (dnp no)
  (fields_autoplaced yes)
  (property "Reference" "#PWR013" (at 74.93 172.72 0) (effects (font (size 1.27 1.27)) (hide yes)))
  (property "Value" "GND" (at 74.93 171.45 0) (effects (font (size 1.27 1.27))))
  (property "Footprint" "" (at 74.93 166.37 0) (effects (font (size 1.27 1.27)) (hide yes)))
  (property "Datasheet" "" (at 74.93 166.37 0) (effects (font (size 1.27 1.27)) (hide yes)))
  (property "Description" "Power symbol creates a global label with name \"GND\" , ground" (at 74.93 166.37 0) (effects (font (size 1.27 1.27)) (hide yes)))
  (pin "1"))
 (symbol
  (lib_id "power:GND")
  (at 101.6 80.01 270)
  (unit 1)
  (exclude_from_sim no)
  (in_bom yes)
  (on_board yes)
  (dnp no)
  (fields_autoplaced yes)
  (property "Reference" "#PWR06" (at 95.25 80.01 0) (effects (font (size 1.27 1.27)) (hide yes)))
  (property "Value" "GND" (at 97.79 80.0099 90) (effects (font (size 1.27 1.27)) (justify right)))
  (property "Footprint" "" (at 101.6 80.01 0) (effects (font (size 1.27 1.27)) (hide yes)))
  (property "Datasheet" "" (at 101.6 80.01 0) (effects (font (size 1.27 1.27)) (hide yes)))
  (property "Description" "Power symbol creates a global label with name \"GND\" , ground" (at 101.6 80.01 0) (effects (font (size 1.27 1.27)) (hide yes)))
  (pin "1"))
 (symbol
  (lib_id "power:+5V")
  (at 74.93 153.67 0)
  (unit 1)
  (exclude_from_sim no)
  (in_bom yes)
  (on_board yes)
  (dnp no)
  (fields_autoplaced yes)
  (property "Reference" "#PWR012" (at 74.93 157.48 0) (effects (font (size 1.27 1.27)) (hide yes)))
  (property "Value" "+5V" (at 74.93 148.59 0) (effects (font (size 1.27 1.27))))
  (property "Footprint" "" (at 74.93 153.67 0) (effects (font (size 1.27 1.27)) (hide yes)))
  (property "Datasheet" "" (at 74.93 153.67 0) (effects (font (size 1.27 1.27)) (hide yes)))
  (property "Description" "Power symbol creates a global label with name \"+5V\"" (at 74.93 153.67 0) (effects (font (size 1.27 1.27)) (hide yes)))
  (pin "1"))
 (symbol
  (lib_id "power:+5V")
  (at 71.12 92.71 90)
  (unit 1)
  (exclude_from_sim no)
  (in_bom yes)
  (on_board yes)
  (dnp no)
  (fields_autoplaced yes)
  (property "Reference" "#PWR03" (at 74.93 92.71 0) (effects (font (size 1.27 1.27)) (hide yes)))
  (property "Value" "+5V" (at 67.31 92.7099 90) (effects (font (size 1.27 1.27)) (justify left)))
  (property "Footprint" "" (at 71.12 92.71 0) (effects (font (size 1.27 1.27)) (hide yes)))
  (property "Datasheet" "" (at 71.12 92.71 0) (effects (font (size 1.27 1.27)) (hide yes)))
  (property "Description" "Power symbol creates a global label with name \"+5V\"" (at 71.12 92.71 0) (effects (font (size 1.27 1.27)) (hide yes)))
  (pin "1"))
 (symbol
  (lib_id "Motor:Motor_DC")
  (at 219.71 92.71 0)
  (unit 1)
  (exclude_from_sim no)
  (in_bom yes)
  (on_board yes)
  (dnp no)
  (fields_autoplaced yes)
  (property "Reference" "M1" (at 224.79 93.9799 0) (effects (font (size 1.27 1.27)) (justify left)))
  (property "Value" "Motor_DC" (at 224.79 96.5199 0) (effects (font (size 1.27 1.27)) (justify left)))
  (property "Footprint" "" (at 219.71 94.996 0) (effects (font (size 1.27 1.27)) (hide yes)))
  (property "Datasheet" "~" (at 219.71 94.996 0) (effects (font (size 1.27 1.27)) (hide yes)))
  (property "Description" "DC Motor" (at 219.71 92.71 0) (effects (font (size 1.27 1.27)) (hide yes)))
  (pin "2")
  (pin "1"))
 (symbol
  (lib_id "power:GND")
  (at 92.71 125.73 90)
  (unit 1)
  (exclude_from_sim no)
  (in_bom yes)
  (on_board yes)
  (dnp no)
  (fields_autoplaced yes)
  (property "Reference" "#PWR05" (at 99.06 125.73 0) (effects (font (size 1.27 1.27)) (hide yes)))
  (property "Value" "GND" (at 96.52 125.7299 90) (effects (font (size 1.27 1.27)) (justify right)))
  (property "Footprint" "" (at 92.71 125.73 0) (effects (font (size 1.27 1.27)) (hide yes)))
  (property "Datasheet" "" (at 92.71 125.73 0) (effects (font (size 1.27 1.27)) (hide yes)))
  (property "Description" "Power symbol creates a global label with name \"GND\" , ground" (at 92.71 125.73 0) (effects (font (size 1.27 1.27)) (hide yes)))
  (pin "1"))
 (symbol
  (lib_id "Connector_Generic:Conn_02x03_Odd_Even")
  (at 74.93 123.19 0)
  (unit 1)
  (exclude_from_sim no)
  (in_bom yes)
  (on_board yes)
  (dnp no)
  (fields_autoplaced yes)
  (property "Reference" "J4" (at 76.2 114.3 0) (effects (font (size 1.27 1.27))))
  (property "Value" "ISP" (at 76.2 116.84 0) (effects (font (size 1.27 1.27))))
  (property "Footprint" "" (at 74.93 123.19 0) (effects (font (size 1.27 1.27)) (hide yes)))
  (property "Datasheet" "~" (at 74.93 123.19 0) (effects (font (size 1.27 1.27)) (hide yes)))
  (property "Description" "Generic connector, double row, 02x03, odd/even pin numbering scheme (row 1 odd numbers, row 2 even numbers), script generated (kicad-library-utils/schlib/autogen/connector/)" (at 74.93 123.19 0) (effects (font (size 1.27 1.27)) (hide yes)))
  (pin "5")
  (pin "2")
  (pin "3")
  (pin "4")
  (pin "6")
  (pin "1"))
 (symbol
  (lib_id "Device:C")
  (at 106.68 80.01 90)
  (unit 1)
  (exclude_from_sim no)
  (in_bom yes)
  (on_board yes)
  (dnp no)
  (fields_autoplaced yes)
  (property "Reference" "C1" (at 106.68 72.39 90) (effects (font (size 1.27 1.27))))
  (property "Value" "100 nF" (at 106.68 74.93 90) (effects (font (size 1.27 1.27))))
  (property "Footprint" "" (at 110.49 79.0448 0) (effects (font (size 1.27 1.27)) (hide yes)))
  (property "Datasheet" "~" (at 106.68 80.01 0) (effects (font (size 1.27 1.27)) (hide yes)))
  (property "Description" "Unpolarized capacitor" (at 106.68 80.01 0) (effects (font (size 1.27 1.27)) (hide yes)))
  (pin "2")
  (pin "1"))
 (symbol
  (lib_id "Device:R")
  (at 78.74 92.71 90)
  (unit 1)
  (exclude_from_sim no)
  (in_bom yes)
  (on_board yes)
  (dnp no)
  (fields_autoplaced yes)
  (property "Reference" "R1" (at 78.74 86.36 90) (effects (font (size 1.27 1.27))))
  (property "Value" "10 k" (at 78.74 88.9 90) (effects (font (size 1.27 1.27))))
  (property "Footprint" "" (at 78.74 94.488 90) (effects (font (size 1.27 1.27)) (hide yes)))
  (property "Datasheet" "~" (at 78.74 92.71 0) (effects (font (size 1.27 1.27)) (hide yes)))
  (property "Description" "Resistor" (at 78.74 92.71 0) (effects (font (size 1.27 1.27)) (hide yes)))
  (pin "2")
  (pin "1"))
 (symbol
  (lib_id "Connector:Conn_01x01_Pin")
  (at 259.08 71.12 180)
  (unit 1)
  (exclude_from_sim no)
  (in_bom yes)
  (on_board yes)
  (dnp no)
  (fields_autoplaced yes)
  (property "Reference" "J6" (at 258.445 66.04 0) (effects (font (size 1.27 1.27))))
  (property "Value" "speedo_out" (at 258.445 68.58 0) (effects (font (size 1.27 1.27))))
  (property "Footprint" "" (at 259.08 71.12 0) (effects (font (size 1.27 1.27)) (hide yes)))
  (property "Datasheet" "~" (at 259.08 71.12 0) (effects (font (size 1.27 1.27)) (hide yes)))
  (property "Description" "Generic connector, single row, 01x01, script generated" (at 259.08 71.12 0) (effects (font (size 1.27 1.27)) (hide yes)))
  (pin "1"))
 (symbol
  (lib_id "power:+5V")
  (at 219.71 82.55 0)
  (unit 1)
  (exclude_from_sim no)
  (in_bom yes)
  (on_board yes)
  (dnp no)
  (fields_autoplaced yes)
  (property "Reference" "#PWR09" (at 219.71 86.36 0) (effects (font (size 1.27 1.27)) (hide yes)))
  (property "Value" "+5V" (at 219.71 77.47 0) (effects (font (size 1.27 1.27))))
  (property "Footprint" "" (at 219.71 82.55 0) (effects (font (size 1.27 1.27)) (hide yes)))
  (property "Datasheet" "" (at 219.71 82.55 0) (effects (font (size 1.27 1.27)) (hide yes)))
  (property "Description" "Power symbol creates a global label with name \"+5V\"" (at 219.71 82.55 0) (effects (font (size 1.27 1.27)) (hide yes)))
  (pin "1"))
 (symbol
  (lib_id "power:+5V")
  (at 92.71 120.65 270)
  (unit 1)
  (exclude_from_sim no)
  (in_bom yes)
  (on_board yes)
  (dnp no)
  (fields_autoplaced yes)
  (property "Reference" "#PWR04" (at 88.9 120.65 0) (effects (font (size 1.27 1.27)) (hide yes)))
  (property "Value" "+5V" (at 96.52 120.6499 90) (effects (font (size 1.27 1.27)) (justify left)))
  (property "Footprint" "" (at 92.71 120.65 0) (effects (font (size 1.27 1.27)) (hide yes)))
  (property "Datasheet" "" (at 92.71 120.65 0) (effects (font (size 1.27 1.27)) (hide yes)))
  (property "Description" "Power symbol creates a global label with name \"+5V\"" (at 92.71 120.65 0) (effects (font (size 1.27 1.27)) (hide yes)))
  (pin "1"))
 (sheet_instances
  (path ""
   (page "1"))))
